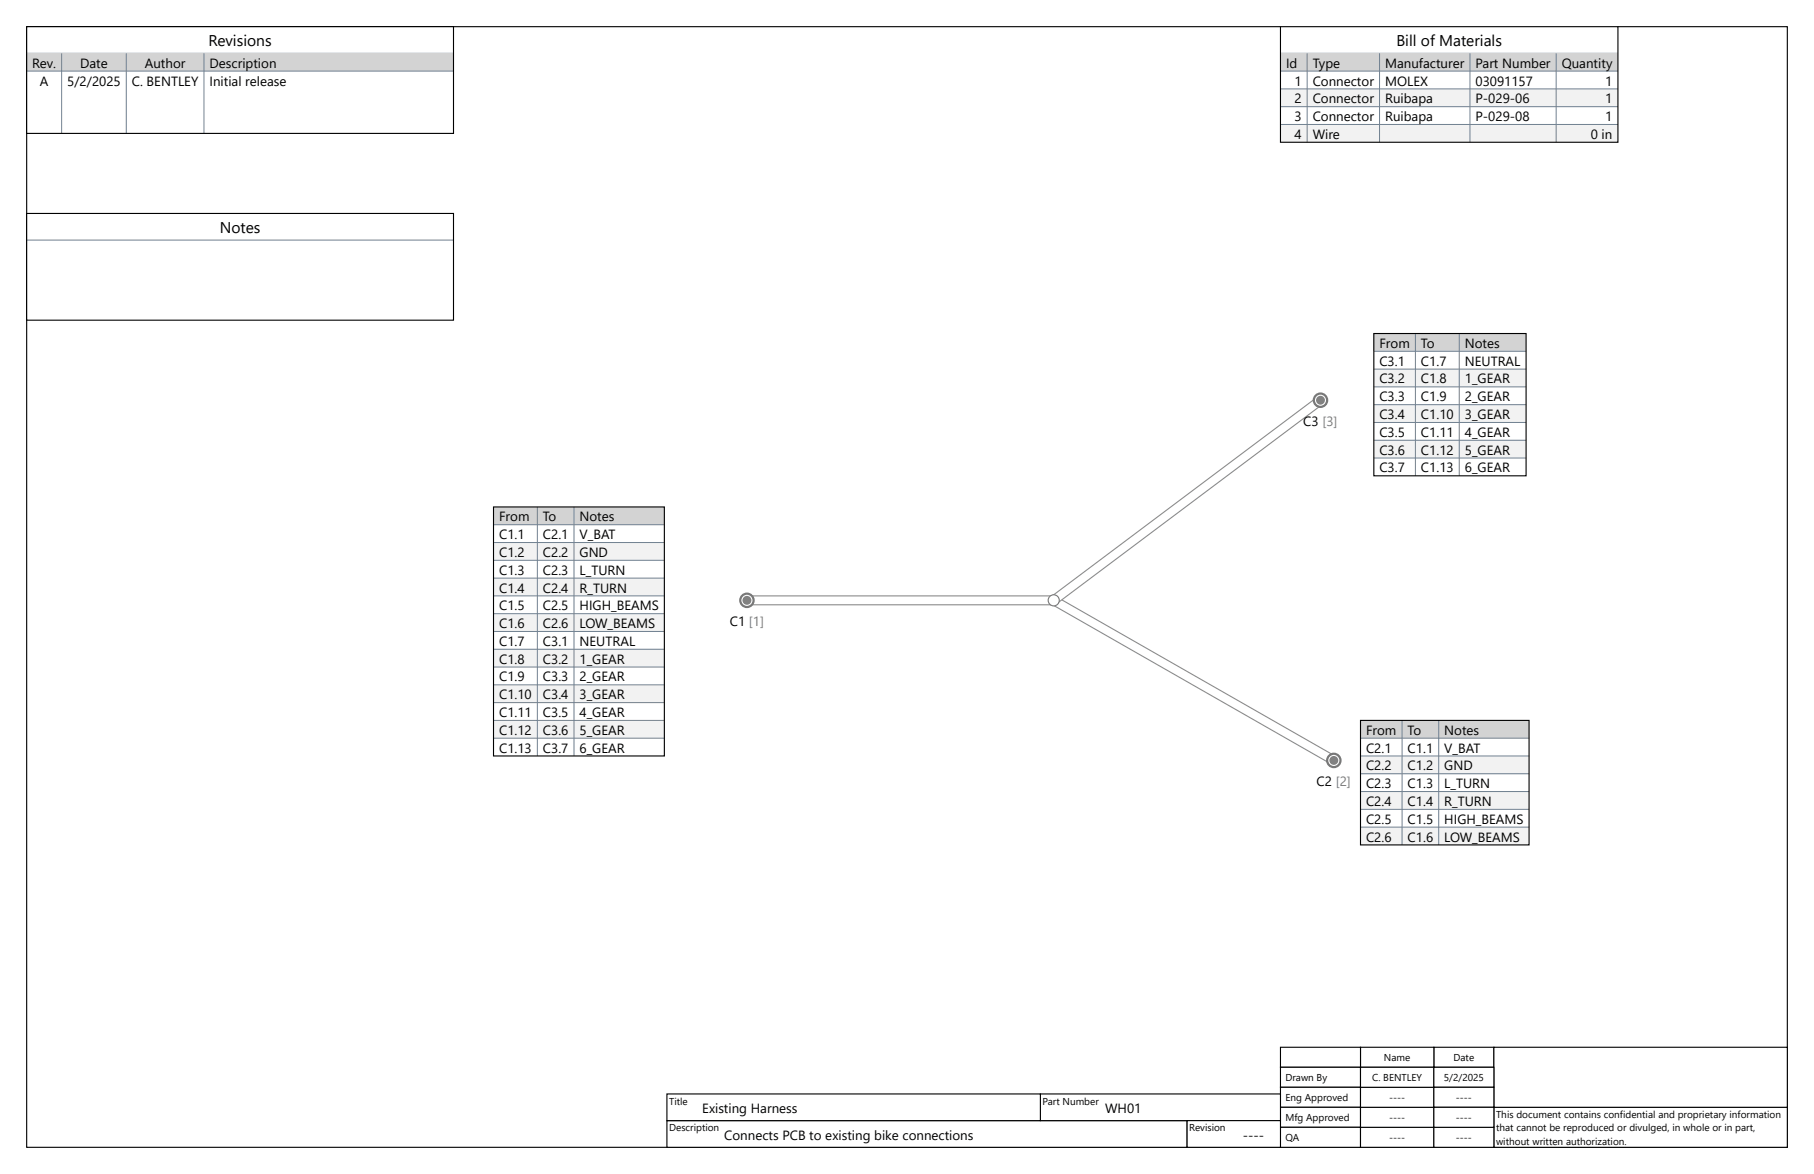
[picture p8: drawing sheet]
<svg xmlns="http://www.w3.org/2000/svg" width="432mm" height="279mm" viewBox="0 0 432 279" stroke-linecap="round" stroke-linejoin="round" font-family="sans-serif">
<path d="M6.3 6.3h419.1v266.7h-419.1z" fill="none" stroke="#000" stroke-width=".26"/>
<g fill="#fff" stroke="#000" stroke-width=".26">
<path d="M158.7 266.7h123.9v6.4h-123.9z" fill-rule="evenodd"/>
<path d="M341.3 249.2h14.3v4.8h-14.3z" fill-rule="evenodd"/>
<path d="M323.8 249.2h17.5v4.8h-17.5z" fill-rule="evenodd"/>
<path d="M304.8 249.2h19v4.8h-19z" fill-rule="evenodd"/>
<path d="M304.8 254h19v4.8h-19z" fill-rule="evenodd"/>
<path d="M304.8 258.8h19v4.7h-19z" fill-rule="evenodd"/>
<path d="M304.8 263.5h19v4.8h-19z" fill-rule="evenodd"/>
<path d="M304.8 268.3h19v4.8h-19z" fill-rule="evenodd"/>
<path d="M355.6 263.5h69.8v9.5h-69.8z" fill-rule="evenodd"/>
<path d="M247.6 260.3h57.2v6.4h-57.2z" fill-rule="evenodd"/>
<path d="M282.6 266.7h22.2v6.4h-22.2z" fill-rule="evenodd"/>
<path d="M158.8 260.3h88.8v6.4h-88.8z" fill-rule="evenodd"/>
<path d="M355.6 249.2h69.8v14.3h-69.8z" fill-rule="evenodd"/>
<path d="M323.8 268.3h17.5v4.8h-17.5z" fill-rule="evenodd"/>
<path d="M323.8 263.5h17.5v4.8h-17.5z" fill-rule="evenodd"/>
<path d="M323.8 258.8h17.5v4.7h-17.5z" fill-rule="evenodd"/>
<path d="M323.8 254h17.5v4.8h-17.5z" fill-rule="evenodd"/>
<path d="M341.3 254h14.3v4.8h-14.3z" fill-rule="evenodd"/>
<path d="M341.3 258.8h14.3v4.7h-14.3z" fill-rule="evenodd"/>
<path d="M341.3 268.3h14.3v4.8h-14.3z" fill-rule="evenodd"/>
<path d="M341.3 263.5h14.3v4.8h-14.3z" fill-rule="evenodd"/>
</g>
<path d="M304.8 6.4h80.3v27.5h-80.3z" fill-rule="evenodd" fill="#fff"/>
<path d="M304.8 12.7h80.3" fill="none" stroke="#708090" stroke-width=".24"/>
<path d="M304.8 12.7h80.3v4.2h-80.3z" fill-rule="evenodd" fill="#d3d3d3"/>
<path d="M304.8 16.9h80.3" fill="none" stroke="#708090" stroke-width=".24"/>
<path d="M304.8 21.2h80.3v4.2h-80.3z" fill-rule="evenodd" fill="#f2f2f2"/>
<path d="M304.8 21.2h80.3M304.8 25.4h80.3" fill="none" stroke="#708090" stroke-width=".24"/>
<path d="M304.8 29.6h80.3v4.3h-80.3z" fill-rule="evenodd" fill="#f2f2f2"/>
<path d="M311.1 12.7v21.2M328.4 12.7v21.2M349.9 12.7v21.2M370.4 12.7v21.2M304.8 29.6h80.3" fill="none" stroke="#708090" stroke-width=".24"/>
<path d="M304.8 6.4h80.3v27.5h-80.3z" fill="none" stroke="#000" stroke-width=".26"/>
<path d="M6.3 50.8h101.6v25.4h-101.6z" fill-rule="evenodd" fill="#fff"/>
<path d="M6.3 57.1h101.6" fill="none" stroke="#708090" stroke-width=".24"/>
<path d="M6.3 50.8h101.6v25.4h-101.6z" fill="none" stroke="#000" stroke-width=".26"/>
<path d="M6.3 6.4h101.6v25.4h-101.6z" fill-rule="evenodd" fill="#fff"/>
<path d="M6.3 12.7h101.6" fill="none" stroke="#708090" stroke-width=".24"/>
<path d="M6.3 12.7h101.6v4.2h-101.6z" fill-rule="evenodd" fill="#d3d3d3"/>
<path d="M6.3 16.9h101.6M14.7 12.7v19.1M30.1 12.7v19.1M48.6 12.7v19.1" fill="none" stroke="#708090" stroke-width=".24"/>
<path d="M6.3 6.4h101.6v25.4h-101.6z" fill="none" stroke="#000" stroke-width=".26"/>
<path d="M117.5 120.7h40.6v59.2h-40.6z" fill-rule="evenodd" fill="#fff"/>
<path d="M117.5 120.7h40.6v4.2h-40.6z" fill-rule="evenodd" fill="#d3d3d3"/>
<path d="M117.5 124.9h40.6" fill="none" stroke="#708090" stroke-width=".24"/>
<path d="M117.5 129.1h40.6v4.2h-40.6z" fill-rule="evenodd" fill="#f2f2f2"/>
<path d="M117.5 129.1h40.6M117.5 133.3h40.6" fill="none" stroke="#708090" stroke-width=".24"/>
<path d="M117.5 137.6h40.6v4.2h-40.6z" fill-rule="evenodd" fill="#f2f2f2"/>
<path d="M117.5 137.6h40.6M117.5 141.8h40.6" fill="none" stroke="#708090" stroke-width=".24"/>
<path d="M117.5 146.1h40.6v4.2h-40.6z" fill-rule="evenodd" fill="#f2f2f2"/>
<path d="M117.5 146.1h40.6M117.5 150.3h40.6" fill="none" stroke="#708090" stroke-width=".24"/>
<path d="M117.5 154.5h40.6v4.3h-40.6z" fill-rule="evenodd" fill="#f2f2f2"/>
<path d="M117.5 154.5h40.6M117.5 158.8h40.6" fill="none" stroke="#708090" stroke-width=".24"/>
<path d="M117.5 163h40.6v4.2h-40.6z" fill-rule="evenodd" fill="#f2f2f2"/>
<path d="M117.5 163h40.6M117.5 167.2h40.6" fill="none" stroke="#708090" stroke-width=".24"/>
<path d="M117.5 171.4h40.6v4.3h-40.6z" fill-rule="evenodd" fill="#f2f2f2"/>
<path d="M127.9 120.7v59.2M136.6 120.7v59.2M117.5 171.4h40.6M117.5 175.7h40.6" fill="none" stroke="#708090" stroke-width=".24"/>
<path d="M117.5 120.7h40.6v59.2h-40.6z" fill="none" stroke="#000" stroke-width=".26"/>
<path d="M323.8 171.4h40.2v29.7h-40.2z" fill-rule="evenodd" fill="#fff"/>
<path d="M323.8 171.4h40.2v4.3h-40.2z" fill-rule="evenodd" fill="#d3d3d3"/>
<path d="M323.8 175.7h40.2" fill="none" stroke="#708090" stroke-width=".24"/>
<path d="M323.8 179.9h40.2v4.2h-40.2z" fill-rule="evenodd" fill="#f2f2f2"/>
<path d="M323.8 179.9h40.2M323.8 184.1h40.2" fill="none" stroke="#708090" stroke-width=".24"/>
<path d="M323.8 188.4h40.2v4.2h-40.2z" fill-rule="evenodd" fill="#f2f2f2"/>
<path d="M323.8 188.4h40.2M323.8 192.6h40.2" fill="none" stroke="#708090" stroke-width=".24"/>
<path d="M323.8 196.8h40.2v4.3h-40.2z" fill-rule="evenodd" fill="#f2f2f2"/>
<path d="M333.7 171.4v29.7M342.5 171.4v29.7M323.8 196.8h40.2" fill="none" stroke="#708090" stroke-width=".24"/>
<path d="M323.8 171.4h40.2v29.7h-40.2z" fill="none" stroke="#000" stroke-width=".26"/>
<path d="M327 79.4h36.3v33.8h-36.3z" fill-rule="evenodd" fill="#fff"/>
<path d="M327 79.4h36.3v4.2h-36.3z" fill-rule="evenodd" fill="#d3d3d3"/>
<path d="M327 83.6h36.3" fill="none" stroke="#708090" stroke-width=".24"/>
<path d="M327 87.8h36.3v4.3h-36.3z" fill-rule="evenodd" fill="#f2f2f2"/>
<path d="M327 87.8h36.3M327 92.1h36.3" fill="none" stroke="#708090" stroke-width=".24"/>
<path d="M327 96.3h36.3v4.2h-36.3z" fill-rule="evenodd" fill="#f2f2f2"/>
<path d="M327 96.3h36.3M327 100.5h36.3" fill="none" stroke="#708090" stroke-width=".24"/>
<path d="M327 104.8h36.3v4.2h-36.3z" fill-rule="evenodd" fill="#f2f2f2"/>
<path d="M336.9 79.4v33.8M347.4 79.4v33.8M327 104.8h36.3M327 109h36.3" fill="none" stroke="#708090" stroke-width=".24"/>
<path d="M327 79.4h36.3v33.8h-36.3z" fill="none" stroke="#000" stroke-width=".26"/>
<g fill="#fff" stroke="#8c8c8c" stroke-width=".26">
<path d="M177.9 141.9l72.7-.1 .2 .3v1.6l-.2 .2h-72.5l-.3-.2z" fill-rule="evenodd"/>
<path d="M251.3 142.1h.3l66.2 37.8 .1 .4-.8 1.4-.4 .1-66.2-37.9-.1-.3z" fill-rule="evenodd"/>
<path d="M250.4 141.9l63.1-47.3h.3l1 1.3-.1 .4-63 47.3-.4-.1-1-1.3z" fill-rule="evenodd"/>
</g>
<circle cx="250.8" cy="142.9" r="1.32" fill="#fff" stroke="#787878" stroke-width=".26"/>
<circle cx="177.8" cy="142.9" r="1.59" fill="#fff" stroke="#787878" stroke-width=".53"/>
<circle cx="177.8" cy="142.9" r="1.06" fill="#808080"/>
<circle cx="317.5" cy="181" r="1.59" fill="#fff" stroke="#787878" stroke-width=".53"/>
<circle cx="317.5" cy="181" r="1.06" fill="#808080"/>
<circle cx="314.3" cy="95.3" r="1.59" fill="#fff" stroke="#787878" stroke-width=".53"/>
<circle cx="314.3" cy="95.3" r="1.06" fill="#808080"/>
<g font-size="3.7">
<text x="49.6" y="11.1">Revisions</text>
<text x="332.4" y="11.1">Bill of Materials</text>
<text x="52.3" y="55.5">Notes</text>
</g>
<g font-size="3.2">
<text x="7.7" y="16.1">Rev.</text>
<text x="19.1" y="16.1">Date</text>
<text x="34.5" y="16.1">Author</text>
<text x="49.9" y="16.1">Description</text>
<text x="306.1" y="16.1">Id</text>
<text x="312.5" y="16.1">Type</text>
<text x="329.7" y="16.1">Manufacturer</text>
<text x="351.2" y="16.1">Part Number</text>
<text x="371.7" y="16.1">Quantity</text>
<text x="9.5" y="20.4">A</text>
<text x="16" y="20.4">5/2/2025</text>
<text x="31.4" y="20.4">C. BENTLEY</text>
<text x="49.9" y="20.4">Initial release</text>
<text x="308.1" y="20.3">1</text>
<text x="312.5" y="20.3">Connector</text>
<text x="329.7" y="20.3">MOLEX</text>
<text x="351.2" y="20.3">03091157</text>
<text x="382.1" y="20.3">1</text>
<text x="308.1" y="24.6">2</text>
<text x="308.1" y="28.8">3</text>
<text x="312.5" y="24.6">Connector</text>
<text x="312.5" y="28.8">Connector</text>
<text x="329.7" y="24.6">Ruibapa</text>
<text x="329.7" y="28.8">Ruibapa</text>
<text x="351.2" y="24.6">P-029-06</text>
<text x="351.2" y="28.8">P-029-08</text>
<text x="382.1" y="24.6">1</text>
<text x="382.1" y="28.8">1</text>
<text x="308.1" y="33">4</text>
<text x="312.5" y="33">Wire</text>
<text x="378.7" y="33">0 in</text>
<text x="328.3" y="82.8">From</text>
<text x="338.2" y="82.8">To</text>
<text x="348.7" y="82.8">Notes</text>
<text x="328.3" y="87">C3.1</text>
<text x="338.2" y="87">C1.7</text>
<text x="348.7" y="87">NEUTRAL</text>
<text x="328.3" y="91.3">C3.2</text>
<text x="328.3" y="95.5">C3.3</text>
<text x="338.2" y="91.3">C1.8</text>
<text x="338.2" y="95.5">C1.9</text>
<text x="348.7" y="91.3">1_GEAR</text>
<text x="348.7" y="95.5">2_GEAR</text>
<text x="310.2" y="101.3">C3 [3]</text>
<text x="328.3" y="99.7">C3.4</text>
<text x="338.2" y="99.7">C1.10</text>
<text x="348.7" y="99.7">3_GEAR</text>
<text x="328.3" y="104">C3.5</text>
<text x="338.2" y="104">C1.11</text>
<text x="348.7" y="104">4_GEAR</text>
<text x="328.3" y="108.2">C3.6</text>
<text x="328.3" y="112.4">C3.7</text>
<text x="338.2" y="108.2">C1.12</text>
<text x="338.2" y="112.4">C1.13</text>
<text x="348.7" y="108.2">5_GEAR</text>
<text x="348.7" y="112.4">6_GEAR</text>
<text x="118.8" y="124.1">From</text>
<text x="129.2" y="124.1">To</text>
<text x="138" y="124.1">Notes</text>
<text x="118.8" y="128.3">C1.1</text>
<text x="129.2" y="128.3">C2.1</text>
<text x="138" y="128.3">V_BAT</text>
<text x="118.8" y="132.5">C1.2</text>
<text x="118.8" y="136.8">C1.3</text>
<text x="129.2" y="132.5">C2.2</text>
<text x="129.2" y="136.8">C2.3</text>
<text x="138" y="132.5">GND</text>
<text x="138" y="136.8">L_TURN</text>
<text x="118.8" y="141">C1.4</text>
<text x="129.2" y="141">C2.4</text>
<text x="138" y="141">R_TURN</text>
<text x="118.8" y="145.2">C1.5</text>
<text x="118.8" y="149.5">C1.6</text>
<text x="129.2" y="145.2">C2.5</text>
<text x="129.2" y="149.5">C2.6</text>
<text x="138" y="145.2">HIGH_BEAMS</text>
<text x="138" y="149.5">LOW_BEAMS</text>
<text x="173.7" y="149">C1 [1]</text>
<text x="118.8" y="153.7">C1.7</text>
<text x="129.2" y="153.7">C3.1</text>
<text x="138" y="153.7">NEUTRAL</text>
<text x="118.8" y="157.9">C1.8</text>
<text x="129.2" y="157.9">C3.2</text>
<text x="138" y="157.9">1_GEAR</text>
<text x="118.8" y="162.2">C1.9</text>
<text x="118.8" y="166.4">C1.10</text>
<text x="129.2" y="162.2">C3.3</text>
<text x="129.2" y="166.4">C3.4</text>
<text x="138" y="162.2">2_GEAR</text>
<text x="138" y="166.4">3_GEAR</text>
<text x="118.8" y="170.6">C1.11</text>
<text x="129.2" y="170.6">C3.5</text>
<text x="138" y="170.6">4_GEAR</text>
<text x="118.8" y="174.9">C1.12</text>
<text x="118.8" y="179.1">C1.13</text>
<text x="129.2" y="174.9">C3.6</text>
<text x="129.2" y="179.1">C3.7</text>
<text x="138" y="174.9">5_GEAR</text>
<text x="138" y="179.1">6_GEAR</text>
<text x="325.2" y="174.9">From</text>
<text x="325.2" y="179.1">C2.1</text>
<text x="335.1" y="174.9">To</text>
<text x="335.1" y="179.1">C1.1</text>
<text x="343.8" y="174.9">Notes</text>
<text x="343.8" y="179.1">V_BAT</text>
<text x="325.2" y="183.3">C2.2</text>
<text x="335.1" y="183.3">C1.2</text>
<text x="343.8" y="183.3">GND</text>
<text x="313.4" y="187.1">C2 [2]</text>
<text x="325.2" y="187.6">C2.3</text>
<text x="325.2" y="191.8">C2.4</text>
<text x="335.1" y="187.6">C1.3</text>
<text x="335.1" y="191.8">C1.4</text>
<text x="343.8" y="187.6">L_TURN</text>
<text x="343.8" y="191.8">R_TURN</text>
<text x="325.2" y="196">C2.5</text>
<text x="335.1" y="196">C1.5</text>
<text x="343.8" y="196">HIGH_BEAMS</text>
<text x="325.2" y="200.3">C2.6</text>
<text x="335.1" y="200.3">C1.6</text>
<text x="343.8" y="200.3">LOW_BEAMS</text>
<text x="167.2" y="264.8">Existing Harness</text>
<text x="263.1" y="264.8">WH01</text>
<text x="172.4" y="271.2">Connects PCB to existing bike connections</text>
<text x="295.8" y="271.2">----</text>
</g>
<g font-size="2.4">
<text x="306" y="257.4">Drawn By</text>
<text x="326.6" y="257.4">C. BENTLEY</text>
<text x="329.4" y="252.6">Name</text>
<text x="343.7" y="257.4">5/2/2025</text>
<text x="346" y="252.6">Date</text>
<text x="159.3" y="262.9">Title</text>
<text x="248.2" y="262.9">Part Number</text>
<text x="306" y="262.1">Eng Approved</text>
<text x="330.7" y="262.1">----</text>
<text x="346.6" y="262.1">----</text>
<text x="159.3" y="269.3">Description</text>
<text x="283.1" y="269.3">Revision</text>
<text x="306" y="266.9">Mfg Approved</text>
<text x="330.7" y="266.9">----</text>
<text x="346.6" y="266.9">----</text>
<text x="356.1" y="266.1">This document contains confidential and proprietary information</text>
<text x="356.1" y="269.3">that cannot be reproduced or divulged, in whole or in part,</text>
<text x="306" y="271.7">QA</text>
<text x="330.7" y="271.7">----</text>
<text x="346.6" y="271.7">----</text>
<text x="356.1" y="272.4">without written authorization.</text>
</g>
</svg>
